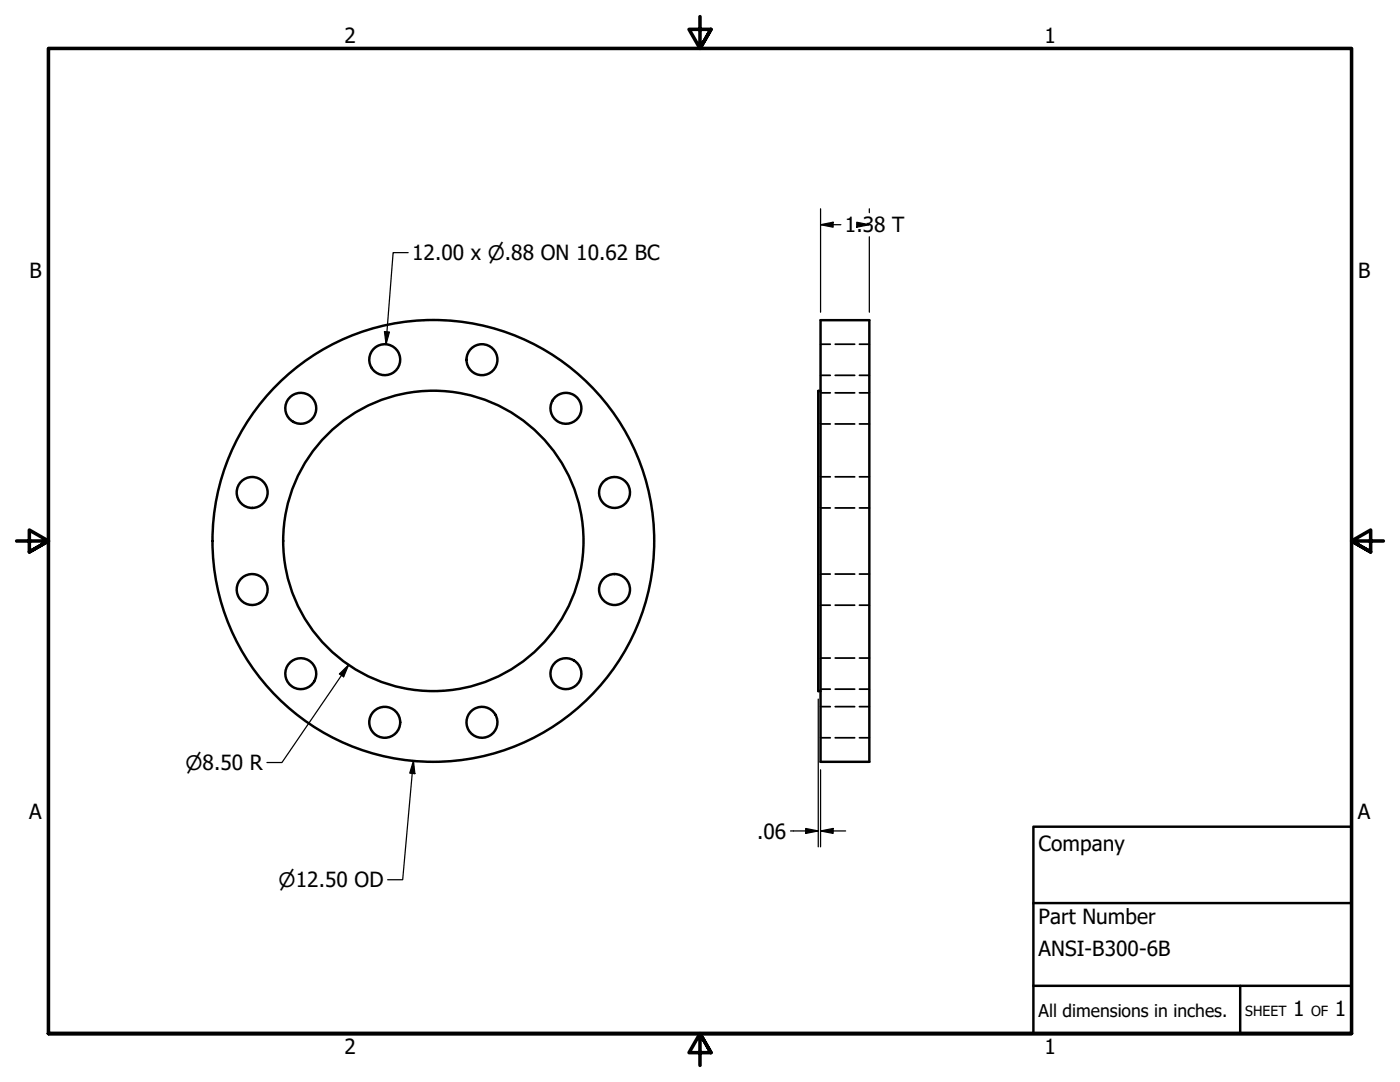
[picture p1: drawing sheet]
<svg xmlns="http://www.w3.org/2000/svg" width="279mm" height="216mm" viewBox="0 0 279 216" stroke-linecap="round" stroke-linejoin="round" font-family="sans-serif">
<!-- layer: Visible (ANSI) -->
<g fill="none" stroke="#000" stroke-width=".49">
<path d="M163.8 63.9h9.7v88.1h-9.7zM163.8 78h-.5v59.9h.5"/>
<circle cx="76.8" cy="71.8" r="3.1"/>
<circle cx="96.2" cy="71.8" r="3.1"/>
<circle cx="50.3" cy="98.3" r="3.1"/>
<circle cx="60" cy="81.5" r="3.1"/>
<circle cx="112.9" cy="81.5" r="3.1"/>
<circle cx="122.6" cy="98.3" r="3.1"/>
<circle cx="50.3" cy="117.6" r="3.1"/>
<circle cx="86.5" cy="107.9" r="30"/>
<circle cx="86.5" cy="107.9" r="44.1"/>
<circle cx="122.6" cy="117.6" r="3.1"/>
<circle cx="60" cy="134.4" r="3.1"/>
<circle cx="112.9" cy="134.4" r="3.1"/>
<circle cx="76.8" cy="144.1" r="3.1"/>
<circle cx="96.2" cy="144.1" r="3.1"/>
</g>
<!-- layer: Hidden (ANSI) -->
<g fill="none" stroke="#000" stroke-width=".35">
<path d="M163.8 78.4h1.9M163.8 74.9h1.9M163.8 68.7h1.9M166.7 78.4h3.9M166.7 74.9h3.9M166.7 68.7h3.9M171.5 78.4h2M171.5 74.9h2M171.5 68.7h2M163.8 84.6h1.9M163.8 95.1h1.9M166.7 84.6h3.9"/>
<path d="M166.7 95.1h3.9M171.5 84.6h2M171.5 95.1h2M163.8 101.4h1.9M163.8 114.5h1.9M166.7 101.4h3.9M166.7 114.5h3.9M171.5 101.4h2M171.5 114.5h2M163.8 120.8h1.9M163.8 137.5h1.9M163.8 131.3h1.9"/>
<path d="M166.7 120.8h3.9M166.7 137.5h3.9M166.7 131.3h3.9M171.5 120.8h2M171.5 137.5h2M171.5 131.3h2M163.8 147.2h1.9M163.8 141h1.9M166.7 147.2h3.9M166.7 141h3.9M171.5 147.2h2M171.5 141h2"/>
</g>
<!-- layer: Border (ANSI) -->
<path d="M139.7 3.3v6.4l-2.2-3.8h4.4l-2.2 3.8 2.2-3.8M3.3 107.9h6.4l-3.8-2.1v4.3l3.8-2.2-3.8 2.2M276.1 107.9h-6.4l3.8-2.1v4.3l-3.8-2.2 3.8 2.2M9.7 206.2v-196.5h260v196.5h-260h260M141.9 210l-2.2-3.8 2.2 3.8h-4.4l2.2-3.8v6.4" fill="none" stroke="#000" stroke-width=".71"/>
<!-- layer: Title (ANSI) -->
<path d="M206.2 165h63.5v41.2h-63.5zM206.2 196.7h63.5M206.2 180.2h63.5M247.5 196.7v9.5" fill="none" stroke="#000" stroke-width=".49"/>
<!-- layer: Dimension (ANSI) -->
<g fill="none" stroke="#000" stroke-width=".25">
<path d="M81.5 50.4h-3l-1.5 18.3M163.8 44.8l2.5-.5v1zM163.8 44.8h4M163.8 41.7v20.6M171 44.3l2.5 .5-2.5 .5zM171 44.8h2.5M173.5 41.7v.7M173.5 47.2v15.1M76.7 66.2l1 .1-.7 2.4zM67.7 134.5l1.9-1.8-1 2.3zM69.6 132.7l-13.3 19.5h-3M163.3 139.5v29.5"/>
<path d="M82.5 151.8l.3 2.6-1-.1zM82.5 151.8l-2.1 23.7h-3M163.8 153.6v15.4M157.8 165.8h5.5M160.8 165.3l2.5 .5-2.5 .5zM163.8 165.8l2.5-.5v1zM163.8 165.8h5"/>
</g>
<g fill="#000">
<path d="M163.8 44.8l2.5-.5v1z" fill-rule="evenodd"/>
<path d="M171 44.3l2.5 .5-2.5 .5z" fill-rule="evenodd"/>
<path d="M76.7 66.2l1 .1-.7 2.4z" fill-rule="evenodd"/>
<path d="M67.7 134.5l1.9-1.8-1 2.3z" fill-rule="evenodd"/>
<path d="M82.5 151.8l.3 2.6-1-.1z" fill-rule="evenodd"/>
<path d="M160.8 165.3l2.5 .5-2.5 .5z" fill-rule="evenodd"/>
<path d="M163.8 165.8l2.5-.5v1z" fill-rule="evenodd"/>
</g>
<g font-size="4.2">
<text x="68.7" y="8.6">2</text>
<text x="208.4" y="8.6">1</text>
<text x="168.6" y="46.4">1.38 T</text>
<text x="82.2" y="51.9">12.00 x ⌀.88 ON 10.62 BC</text>
<text x="5.9" y="55.5">B</text>
<text x="271" y="55.5">B</text>
<text x="5.8" y="163.4">A</text>
<text x="151.1" y="167.3">.06</text>
<text x="271" y="163.4">A</text>
<text x="207.3" y="169.8">Company</text>
<text x="207.3" y="184.4">Part Number</text>
<text x="207.3" y="190.7">ANSI-B300-6B</text>
<text x="258.1" y="202.8">1</text>
<text x="266.4" y="202.8">1</text>
<text x="68.7" y="210.3">2</text>
<text x="208.4" y="210.3">1</text>
</g>
<g font-size="4">
<text x="37" y="153.6">⌀8.50 R</text>
<text x="55.6" y="177">⌀12.50 OD</text>
</g>
<text font-size="3.5" x="207.3" y="202.9">All dimensions in inches.</text>
<g font-size="2.8">
<text x="248.5" y="202.8">SHEET</text>
<text x="261.7" y="202.8">OF</text>
</g>
</svg>
